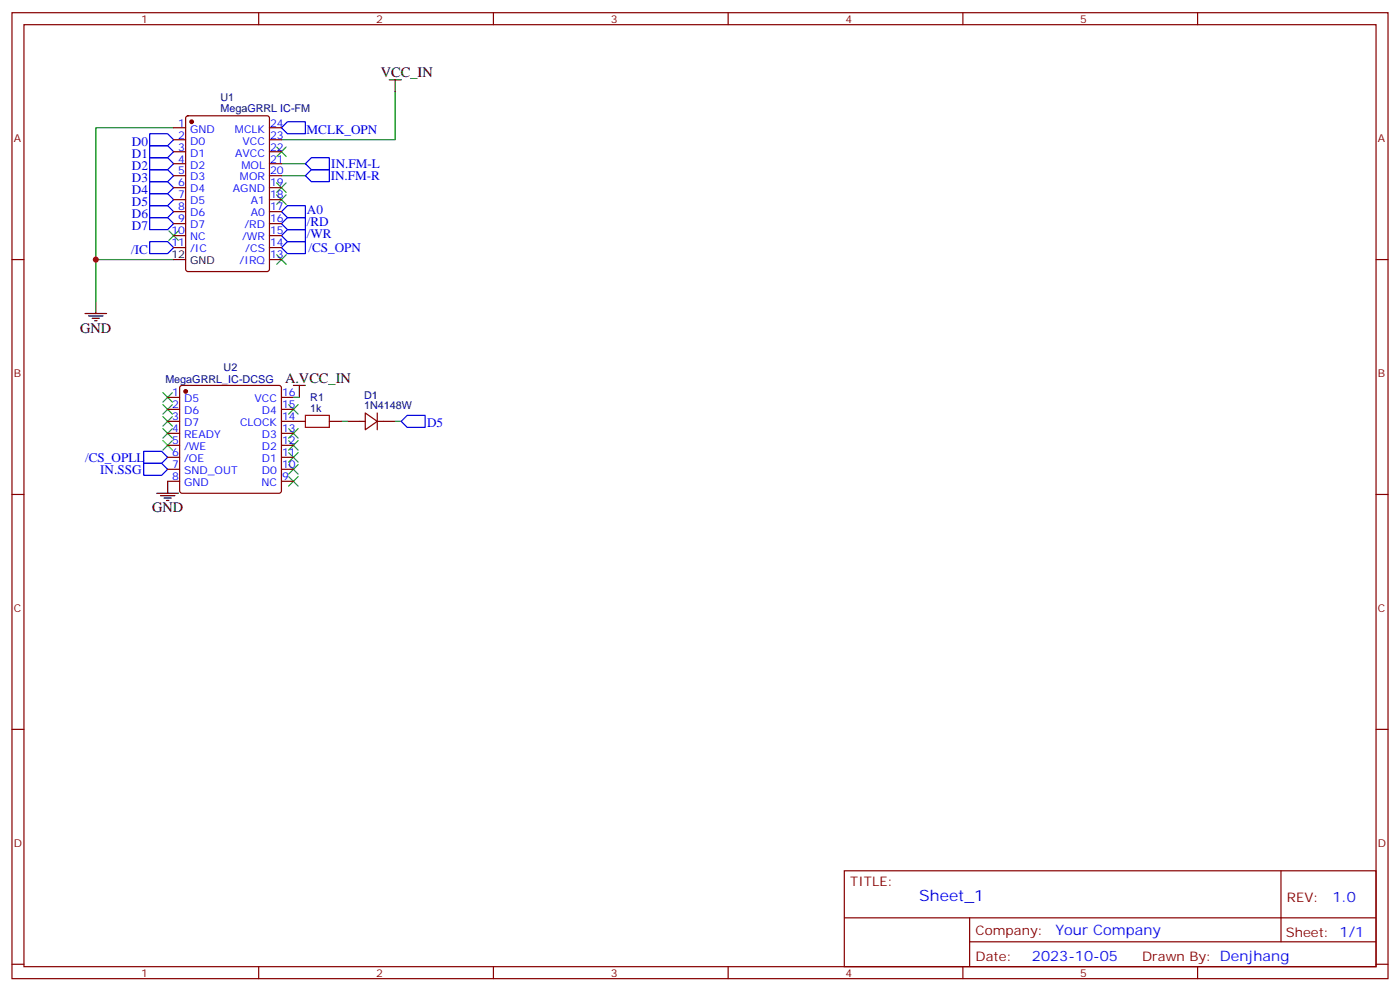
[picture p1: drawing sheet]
<svg xmlns="http://www.w3.org/2000/svg" width="412mm" height="292mm" viewBox="0 0 412 292" stroke-linecap="round" stroke-linejoin="round" font-family="sans-serif">
<g fill="none" stroke="#870000" stroke-width=".35">
<path d="M3.5 3.7h405.4v284.4h-405.4zM7.1 7.3h398.2v277.3h-398.2zM76.2 3.7v3.6M145.3 3.7v3.6M214.5 3.7v3.6M283.6 3.7v3.6M352.8 3.7v3.6M51.2 37.6h3.5M54.9 34.3l.5-.2h23.3l.6 .4 .1 44.7-.5 .7h-23.5l-.7-.4v-44.7zM79.4 37.6h3.5M51.2 41.1h3.5M51.2 44.7h3.5"/>
<path d="M51.2 48.2h3.5M51.2 51.7h3.5M51.2 55.2h3.5M51.2 58.8h3.5M79.4 41.1h3.5M79.4 44.7h3.5M79.4 48.2h3.5M79.4 51.7h3.5M79.4 55.2h3.5M79.4 58.8h3.5M3.5 76.4h3.6M51.2 62.3h3.5"/>
<path d="M51.2 65.8h3.5M51.2 69.4h3.5M51.2 72.9h3.5M79.4 76.4h3.5M79.4 62.3h3.5M79.4 65.8h3.5M79.4 69.4h3.5M79.4 72.9h3.5M405.3 76.4h3.6M49.4 117h3.5M53.2 113.7l.4-.2h28.6l.5 .2 .2 .5v30.3l-.2 .5-.5 .2h-28.6l-.5-.2-.2-.5v-30.3zM82.9 117h3.5"/>
<path d="M49.4 124h3.5M49.4 120.5h3.5M49.4 127.6h3.5M49.4 131.1h3.5M49.4 134.6h3.5M49.4 138.1h3.5M82.9 124h7.1M82.9 120.5h3.5M82.9 127.6h3.5M82.9 131.1h3.5M82.9 134.6h3.5M82.9 138.1h3.5"/>
<path d="M97 124h3.5M102.3 124h5.3M107.6 121.6l3.5 2.4-3.5 2.5zM111.1 124h5.3M111.1 121.6v4.9M3.5 145.6h3.6M49.4 141.7h3.5M82.9 141.7h3.5M405.3 145.6h3.6M3.5 214.7h3.6M405.3 214.7h3.6M248.7 256.3h156.6v28.3h-156.6z"/>
<path d="M377.3 256.4v20.8M248.7 270.2h156.5M285.6 277.2h119.6M285.6 270.2v14.1M3.5 283.8h3.6M76.2 284.6v3.5M145.3 284.6v3.5M214.5 284.6v3.5M283.6 284.6v3.5M352.8 284.6v3.5M405.3 283.8h3.6"/>
</g>
<path d="M51.2 37.6h-23v38.8M116.4 27v14.1h-33.5M82.9 48.2h7.1M82.9 51.7h7.1M51.2 76.4h-23v12.4M86.4 117h1.8M100.5 124h1.8M116.4 124h1.8" fill="none" stroke="#008700" stroke-width=".35"/>
<g fill="none" stroke="#00f" stroke-width=".35">
<path d="M44.1 39.4h5.3l1.8 1.7-1.8 1.8h-5.3zM84.7 35.8h5.3v3.6h-5.3l-1.8-1.8zM44.1 57h5.3l1.8 1.8-1.8 1.7h-5.3zM44.1 53.5h5.3l1.8 1.7-1.8 1.8h-5.3zM44.1 50h5.3l1.8 1.7-1.8 1.8h-5.3zM44.1 46.4h5.3l1.8 1.8-1.8 1.8h-5.3zM44.1 42.9h5.3l1.8 1.8-1.8 1.7h-5.3zM90 51.7l1.7-1.7h5.3v3.5h-5.3zM90 48.2l1.7-1.8h5.3v3.6h-5.3zM44.1 64.1h5.3l1.8 1.7-1.8 1.8h-5.3zM44.1 60.5h5.3l1.8 1.8-1.8 1.8h-5.3zM44.1 71.1h5.3l1.8 1.8-1.8 1.7h-5.3z"/>
<path d="M82.9 72.9l1.8-1.8h5.3v3.5h-5.3zM82.9 69.4l1.8-1.8h5.3v3.5h-5.3zM82.9 65.8l1.8-1.7h5.3v3.5h-5.3zM82.9 62.3l1.8-1.8h5.3v3.6h-5.3zM42.3 132.9h5.3l1.8 1.7-1.8 1.8h-5.3zM42.3 136.4h5.3l1.8 1.7-1.8 1.8h-5.3zM119.9 122.3h5.3v3.5h-5.3l-1.7-1.8z"/>
</g>
<path d="M90 122.3h7v3.5h-7z" fill="none" stroke="#a10000" stroke-width=".35"/>
<g fill="none" stroke="#000" stroke-width=".35">
<path d="M114.7 23.5h3.5M116.4 23.5v3.5M51.2 76.4h3.5M25 92.3h6.4M26.1 93h4.2M27.2 93.7h2.1M27.9 94.4h.7M28.2 88.8v3.5M86.4 113.5h3.6M88.2 113.5v3.5M46.2 145.2h6.4M47.3 145.9h4.2"/>
<path d="M48.3 146.6h2.1M49 147.3h.7M49.4 141.7v3.5"/>
</g>
<g fill="none" stroke="#3c3" stroke-width=".35">
<path d="M81.5 57.4l2.8 2.8M81.5 43.3l2.8 2.8M81.5 53.8l2.8 2.9M84.3 57.4l-2.8 2.8M84.3 43.3l-2.8 2.8M84.3 53.8l-2.8 2.9M49.7 67.9l2.9 2.9M52.6 67.9l-2.9 2.9M81.5 75l2.8 2.8M84.3 75l-2.8 2.8M48 119.1l2.8 2.8M48 115.6l2.8 2.8"/>
<path d="M50.8 119.1l-2.8 2.8M50.8 115.6l-2.8 2.8M85 119.1l2.8 2.8M87.8 119.1l-2.8 2.8M48 129.7l2.8 2.8M48 126.2l2.8 2.8M48 122.6l2.8 2.8M50.8 129.7l-2.8 2.8M50.8 126.2l-2.8 2.8M50.8 122.6l-2.8 2.8M85 136.7l2.8 2.9M85 133.2l2.8 2.8"/>
<path d="M85 129.7l2.8 2.8M85 126.2l2.8 2.8M87.8 136.7l-2.8 2.9M87.8 133.2l-2.8 2.8M87.8 129.7l-2.8 2.8M87.8 126.2l-2.8 2.8M85 140.3l2.8 2.8M87.8 140.3l-2.8 2.8"/>
</g>
<g fill="#870000" stroke="#870000" stroke-width=".35">
<circle cx="56.4" cy="35.8" r=".53"/>
<circle cx="54.7" cy="115.2" r=".53"/>
</g>
<circle cx="28.2" cy="76.4" r=".88" fill="#c00"/>
<text font-size="4.6" fill="#00f" x="270.8" y="265.4">Sheet_1</text>
<g font-size="4.2">
<text x="112.2" y="22.8">VCC_IN</text>
<text x="23.6" y="97.9">GND</text>
<text x="84" y="112.7">A.VCC_IN</text>
<text x="44.8" y="150.8">GND</text>
</g>
<g font-size="4.2" fill="#00f">
<text x="392.5" y="265.6">1.0</text>
<text x="310.9" y="275.2">Your Company</text>
<text x="304" y="283">2023-10-05</text>
</g>
<g font-size="3.9" fill="#00f">
<text x="90.3" y="39.4">MCLK_OPN</text>
<text x="38.8" y="46.4">D1</text>
<text x="38.8" y="42.9">D0</text>
<text x="38.8" y="53.5">D3</text>
<text x="38.8" y="50">D2</text>
<text x="97.4" y="53.1">IN.FM-R</text>
<text x="97.6" y="49.5">IN.FM-L</text>
<text x="38.8" y="57">D4</text>
<text x="38.8" y="64.1">D6</text>
<text x="38.8" y="60.5">D5</text>
<text x="90.4" y="63">A0</text>
<text x="38.8" y="67.6">D7</text>
<text x="90.4" y="70.1">/WR</text>
<text x="90.4" y="66.5">/RD</text>
<text x="38.6" y="74.6">/IC</text>
<text x="90.9" y="74.2">/CS_OPN</text>
<text x="125.8" y="125.8">D5</text>
<text x="25.1" y="135.9">/CS_OPLL</text>
<text x="29.5" y="139.4">IN.SSG</text>
</g>
<g font-size="3.9" fill="#800">
<text x="250.5" y="260.9">TITLE:</text>
<text x="379.1" y="265.6">REV:</text>
<text x="287.4" y="275.1">Company:</text>
<text x="378.7" y="275.7">Sheet: 1/1</text>
<text x="287.4" y="282.8">Date:</text>
<text x="336.4" y="282.9">Drawn By: Denjhang</text>
</g>
<g font-size="3.2" fill="#800">
<text x="41.6" y="6.7">1</text>
<text x="110.8" y="6.7">2</text>
<text x="179.9" y="6.7">3</text>
<text x="249.1" y="6.7">4</text>
<text x="318.2" y="6.7">5</text>
<text x="4.1" y="41.8">A</text>
<text x="405.9" y="41.8">A</text>
<text x="4.1" y="111">B</text>
<text x="405.9" y="111">B</text>
<text x="4.1" y="180.1">C</text>
<text x="405.9" y="180.1">C</text>
<text x="4.1" y="249.3">D</text>
<text x="405.9" y="249.3">D</text>
<text x="41.6" y="287.5">1</text>
<text x="110.8" y="287.5">2</text>
<text x="179.9" y="287.5">3</text>
<text x="249.1" y="287.5">4</text>
<text x="318.2" y="287.5">5</text>
</g>
<g font-size="3.2" fill="#000080">
<text x="64.9" y="29.7">U1</text>
<text x="64.9" y="32.9">MegaGRRL IC-FM</text>
<text x="48.7" y="112.9">MegaGRRL_IC-DCSG</text>
<text x="65.9" y="109.1">U2</text>
<text x="91.4" y="118">R1</text>
<text x="107.3" y="117.3">D1</text>
<text x="91.4" y="121.2">1k</text>
<text x="107.3" y="120.5">1N4148W</text>
</g>
<g font-size="3.2" fill="#00f">
<text x="52.5" y="37.3">1</text>
<text x="52.5" y="40.8">2</text>
<text x="56" y="39">GND</text>
<text x="69.2" y="39">MCLK</text>
<text x="79.6" y="40.8">23</text>
<text x="79.6" y="37.3">24</text>
<text x="52.5" y="44.3">3</text>
<text x="52.5" y="47.8">4</text>
<text x="56" y="42.5">D0</text>
<text x="56" y="46.1">D1</text>
<text x="69.3" y="46.1">AVCC</text>
<text x="71.5" y="42.5">VCC</text>
<text x="79.6" y="47.8">21</text>
<text x="79.6" y="44.3">22</text>
<text x="52.5" y="51.4">5</text>
<text x="56" y="49.6">D2</text>
<text x="56" y="53.1">D3</text>
<text x="70.7" y="53.1">MOR</text>
<text x="71.1" y="49.6">MOL</text>
<text x="79.6" y="51.4">20</text>
<text x="52.5" y="54.9">6</text>
<text x="52.5" y="58.4">7</text>
<text x="56" y="56.7">D4</text>
<text x="68.6" y="56.7">AGND</text>
<text x="79.6" y="58.4">18</text>
<text x="79.6" y="54.9">19</text>
<text x="52.5" y="61.9">8</text>
<text x="52.5" y="65.5">9</text>
<text x="56" y="60.2">D5</text>
<text x="56" y="63.7">D6</text>
<text x="73.9" y="63.7">A0</text>
<text x="73.9" y="60.2">A1</text>
<text x="79.6" y="65.5">16</text>
<text x="79.6" y="61.9">17</text>
<text x="50.5" y="69">10</text>
<text x="56" y="67.2">D7</text>
<text x="56" y="70.8">NC</text>
<text x="71.3" y="70.8">/WR</text>
<text x="72" y="67.2">/RD</text>
<text x="79.6" y="69">15</text>
<text x="50.5" y="72.5">11</text>
<text x="56" y="74.3">/IC</text>
<text x="70.6" y="77.8">/IRQ</text>
<text x="72.2" y="74.3">/CS</text>
<text x="79.6" y="76.1">13</text>
<text x="79.6" y="72.5">14</text>
<text x="50.7" y="116.6">1</text>
<text x="54.2" y="118.4">D5</text>
<text x="75" y="118.4">VCC</text>
<text x="83.1" y="116.6">16</text>
<text x="50.7" y="120.2">2</text>
<text x="50.7" y="123.7">3</text>
<text x="54.2" y="121.9">D6</text>
<text x="54.2" y="125.4">D7</text>
<text x="70.7" y="125.4">CLOCK</text>
<text x="77.1" y="121.9">D4</text>
<text x="83.1" y="123.7">14</text>
<text x="83.1" y="120.2">15</text>
<text x="50.7" y="127.2">4</text>
<text x="50.7" y="130.7">5</text>
<text x="54.2" y="129">READY</text>
<text x="77.1" y="129">D3</text>
<text x="83.1" y="130.7">12</text>
<text x="83.1" y="127.2">13</text>
<text x="50.7" y="134.3">6</text>
<text x="50.7" y="137.8">7</text>
<text x="54.2" y="132.5">/WE</text>
<text x="54.2" y="136">/OE</text>
<text x="77.1" y="136">D1</text>
<text x="77.1" y="132.5">D2</text>
<text x="83.1" y="137.8">10</text>
<text x="83.1" y="134.3">11</text>
<text x="50.7" y="141.3">8</text>
<text x="54.2" y="139.6">SND_OUT</text>
<text x="54.2" y="143.1">GND</text>
<text x="77" y="143.1">NC</text>
<text x="77.1" y="139.6">D0</text>
<text x="83.1" y="141.3">9</text>
</g>
<g font-size="3.2">
<text x="50.5" y="76.1">12</text>
<text x="56" y="77.8">GND</text>
</g>
</svg>
